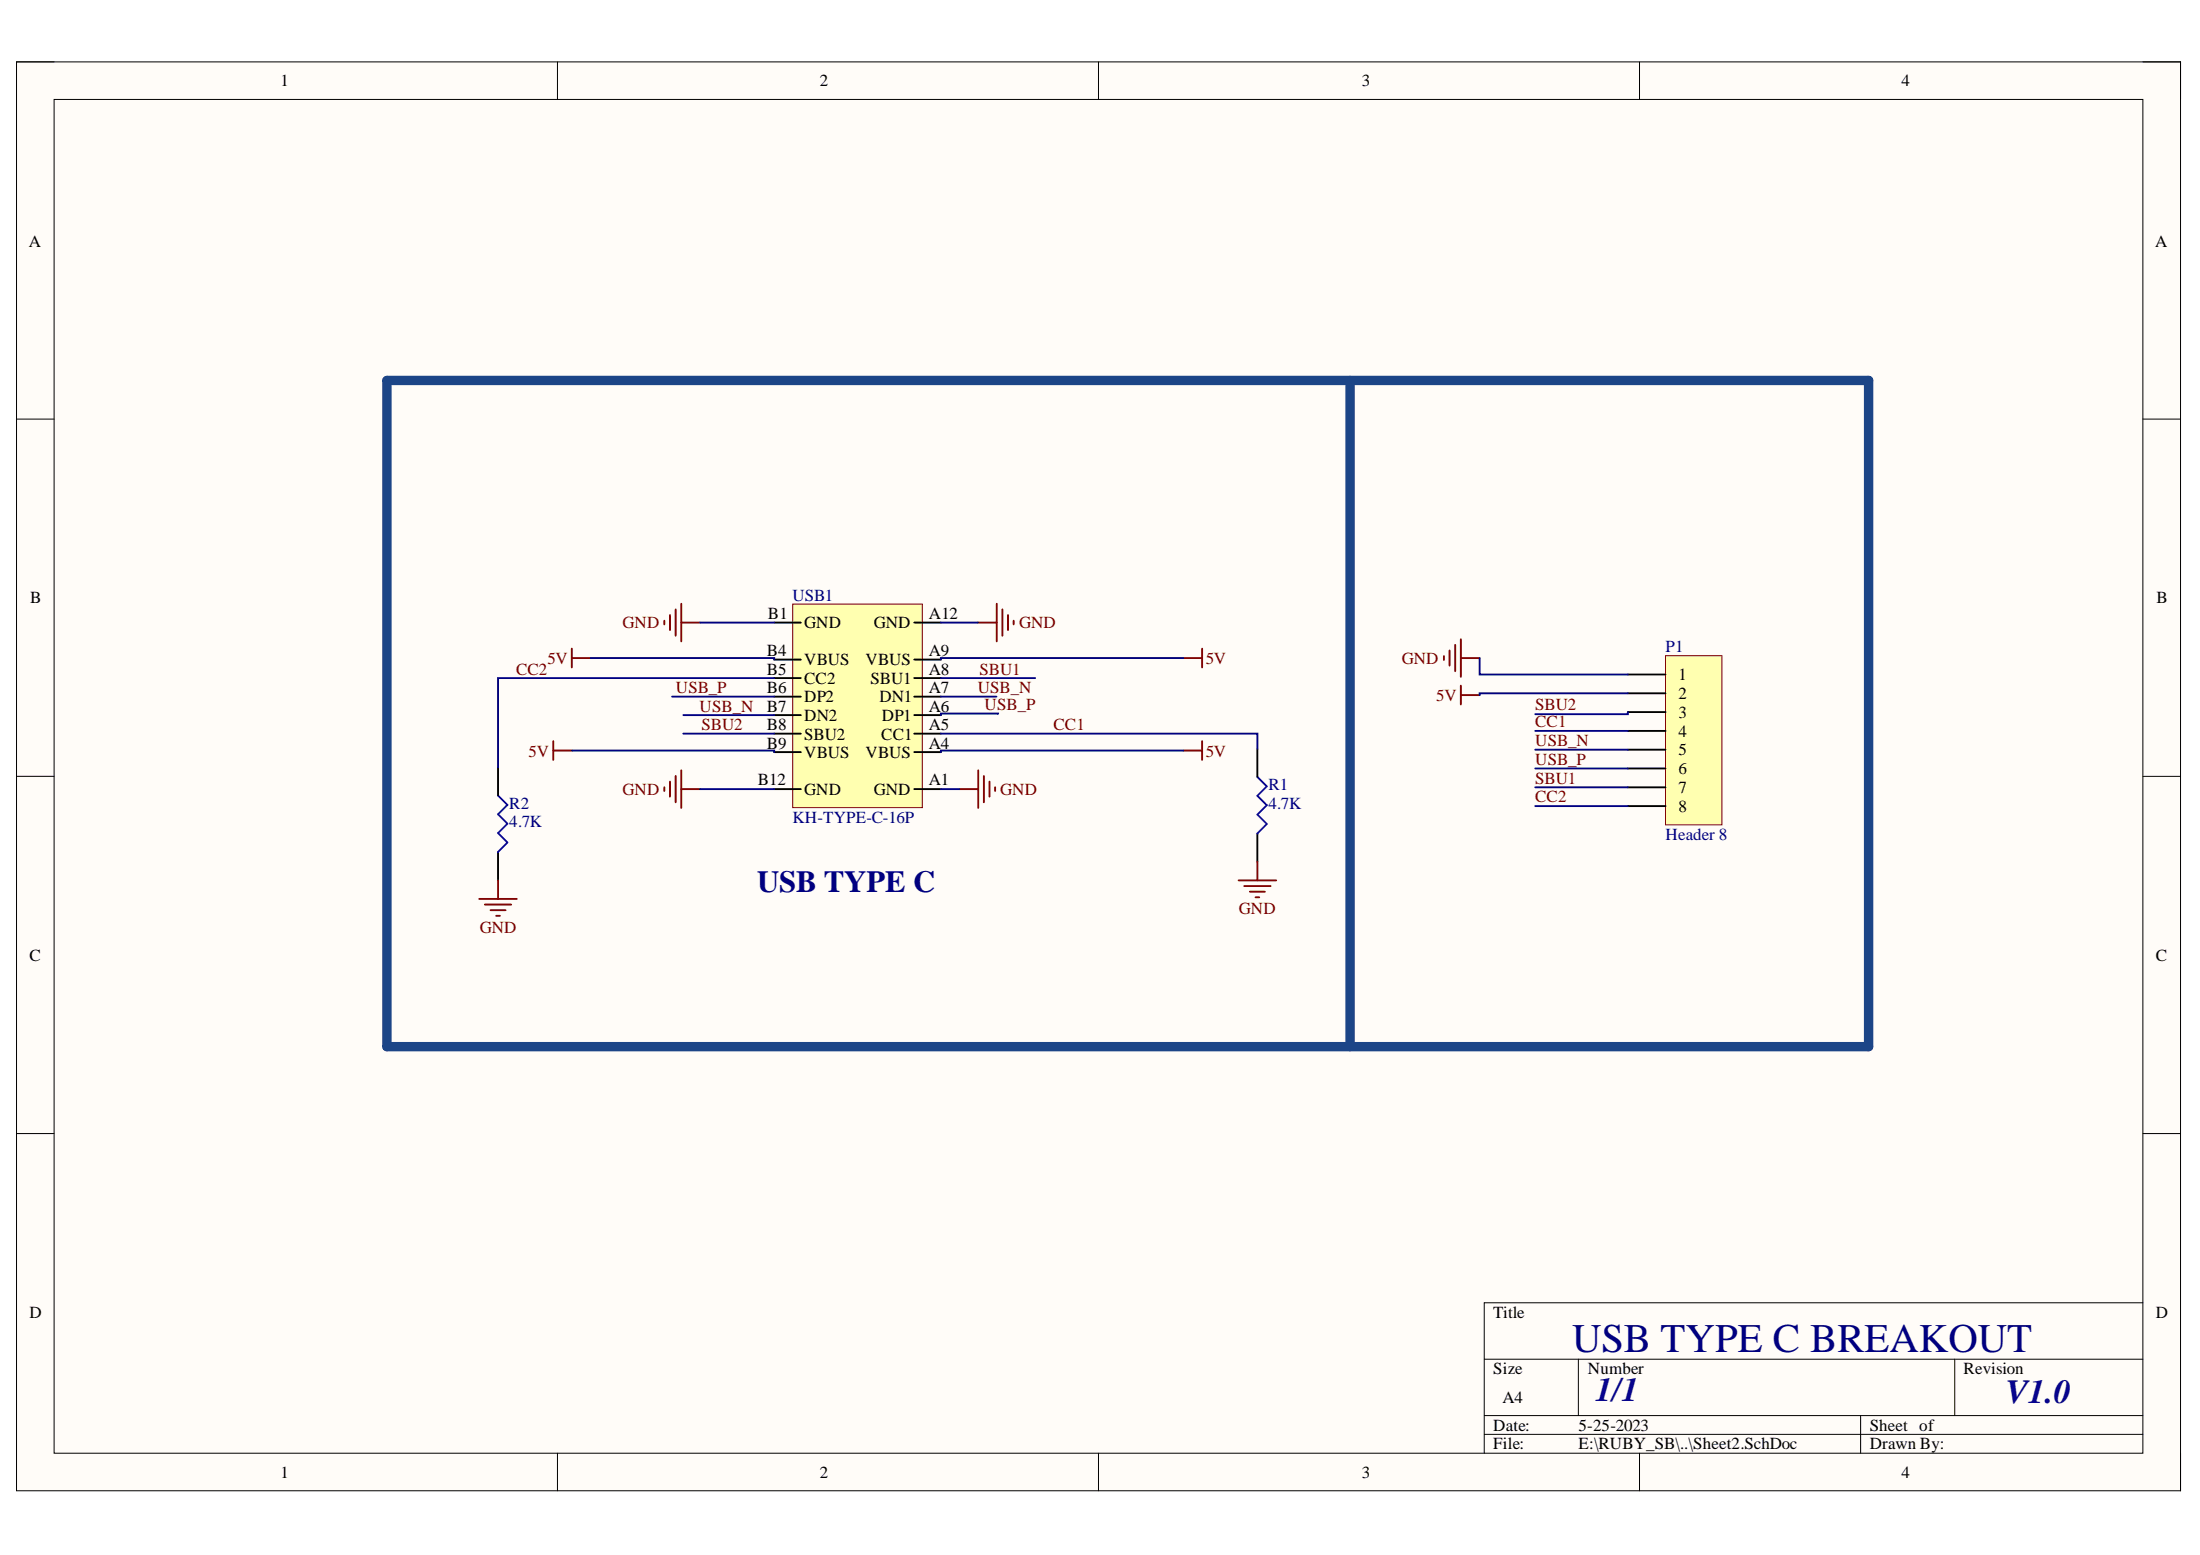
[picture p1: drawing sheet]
<svg xmlns="http://www.w3.org/2000/svg" width="297mm" height="210mm" viewBox="0 0 297 210" stroke-linecap="round" stroke-linejoin="round" font-family="sans-serif">
<path d="M2.2 8.4h292.2v192.8h-292.2z" fill-rule="evenodd" fill="#fffcf8"/>
<path d="M2.2 8.4h292.2v192.8h-292.2z" fill="none" stroke="#000" stroke-width=".14"/>
<path d="M7.3 13.4h282v182.8h-282z" fill-rule="evenodd" fill="#fffcf8"/>
<g fill="none" stroke="#000" stroke-width=".14">
<path d="M2.2 8.3h5.1M7.3 13.4h282v182.8h-282zM75.3 8.3v5.1M148.3 8.3v5.1M221.4 8.4v5M289.3 8.4h5.1v5M2.2 56.6h5.1M289.3 56.6h5.1M2.2 104.8h5.1M289.3 104.8h5.1M2.2 153h5.1M289.3 153h5.1"/>
<path d="M289.3 175.9h-88.9v20.3M75.3 196.2v5M148.3 196.2v5M200.4 183.5h88.9M200.4 191.1h88.9M200.4 193.6h88.9M213.1 183.5v7.6M221.4 196.2v5M251.2 191.1v5.1M263.9 183.5v7.6M294.4 196.2v5"/>
</g>
<g fill="none" stroke="#800000" stroke-width=".25">
<path d="M77.2 87.6v2.5M77.2 88.8h2.5M89.7 83.8v.5M90.5 83v2.1M91.2 82.3v3.5M92 84h2.5M92 81.5v5.1M132 84h2.6M134.6 81.5v5.1M135.3 82.3v3.5M136.1 83v2.1M136.9 83.8v.5"/>
<path d="M74.7 100v2.6M74.7 101.3h2.5M89.7 106.3v.5M90.5 105.5v2M91.2 104.7v3.6M92 106.5h2.5M92 104v5.1M129.5 106.5h2.6M132.1 104v5.1M132.8 104.7v3.6M133.6 105.5v2M134.4 106.3v.5"/>
</g>
<path d="M107 81.5h17.5v27.5h-17.5z" fill-rule="evenodd" fill="#ffffb0"/>
<path d="M107 81.5h17.5v27.5h-17.5z" fill="none" stroke="#800000" stroke-width=".14"/>
<g fill="none" stroke="#000" stroke-width=".25">
<path d="M104.5 84h3.6M104.5 89h3.6M104.5 91.5h3.6M104.5 94h3.6M104.5 96.5h3.6M104.5 99h3.6M123.4 84h3.6M123.4 89h3.6M123.4 91.5h3.6M123.4 94h3.6M123.4 96.5h3.6M123.4 99h3.6"/>
<path d="M67.2 103.6v3.8M67.2 115v3.8M104.5 101.5h3.6M104.5 106.5h3.6M123.4 101.5h3.6M123.4 106.5h3.6M169.8 101.1v3.8M169.8 112.5v3.8"/>
</g>
<g fill="none" stroke="#800000" stroke-width=".25">
<path d="M159.8 88.8h2.5M162.3 87.6v2.5M197.2 92.5v2.6M197.2 93.8h2.6M67.2 118.8v2.5M159.8 101.3h2.5M162.3 100v2.6M167.2 118.8h5.1M168 119.6h3.6M169.8 116.3v2.5M64.7 121.3h5.1M65.5 122.1h3.5"/>
<path d="M66.2 122.9h2.1M67 123.6h.5M168.8 120.4h2M169.5 121.1h.5"/>
</g>
<path d="M67.2 107.4l1.3 1.2-1.3 1.3 1.3 1.3-1.3 1.3 1.3 1.2-1.3 1.3M169.8 104.9l1.2 1.3-1.2 1.2 1.2 1.3-1.2 1.3 1.2 1.2-1.2 1.3" fill="none" stroke="#00f" stroke-width=".25"/>
<path d="M224.9 88.5h7.6v22.8h-7.6z" fill-rule="evenodd" fill="#ffffb0"/>
<path d="M224.9 88.5h7.6v22.8h-7.6z" fill="none" stroke="#800000" stroke-width=".14"/>
<path d="M219.8 91.1h5.1M219.8 93.6h5.1M219.8 96.1h5.1M219.8 98.7h5.1M219.8 101.2h5.1M219.8 103.7h5.1M219.8 106.3h5.1M219.8 108.8h5.1" fill="none" stroke="#000" stroke-width=".25"/>
<path d="M195 88.6v.5M195.7 87.8v2M196.5 87v3.6M197.2 86.3v5.1M197.2 88.8h2.6" fill="none" stroke="#800000" stroke-width=".25"/>
<g fill="none" stroke="#000080" stroke-width=".25">
<path d="M79.7 88.8h24.8v.2M90.7 94h13.8M92.3 99h12.2M92.3 96.5h12.2M94.5 84h10M104.5 91.5h-37.3v12.1M127 99h42.8v2.1M127 84h5M127 94h7.5M127 91.5h12.8M134.8 96.4l-7.8-.1v.2M159.8 88.8h-32.8v.2"/>
<path d="M199.8 88.8v2.3h20M207.3 98.7h12.5M219.8 96.1v.3h-12.5M219.8 93.6h-20v.2M77.2 101.3h27.3v.2M94.5 106.5h10M127 106.5h2.5M159.8 101.3h-32.8v.2M207.3 101.2h12.5M207.3 103.7h12.5M207.3 106.3h12.5M207.3 108.8h12.5"/>
</g>
<path d="M52.2 51.4h200.1v89.9h-200.1zM182.3 51.4v89.9" fill="none" stroke="#1c4587" stroke-width="1.3"/>
<text font-size="5.5" fill="#000080" x="212.3" y="182.6">USB TYPE C BREAKOUT</text>
<g font-size="4.6" fill="#0c0087">
<text x="215.4" y="189.2">1/1</text>
<text x="270.8" y="189.4">V1.0</text>
</g>
<text font-size="4.1" fill="#000080" x="102.2" y="120.4">USB TYPE C</text>
<g font-size="2.3">
<text x="37.9" y="11.7">1</text>
<text x="110.7" y="11.7">2</text>
<text x="183.9" y="11.7">3</text>
<text x="256.8" y="11.7">4</text>
<text x="3.9" y="33.3">A</text>
<text x="291" y="33.3">A</text>
<text x="4.1" y="81.4">B</text>
<text x="103.7" y="83.6">B1</text>
<text x="125.4" y="83.6">A12</text>
<text x="291.2" y="81.4">B</text>
<text x="103.5" y="88.5">B4</text>
<text x="108.6" y="84.8">GND</text>
<text x="108.6" y="89.8">VBUS</text>
<text x="116.9" y="89.8">VBUS</text>
<text x="118" y="84.8">GND</text>
<text x="125.4" y="88.5">A9</text>
<text x="103.5" y="91.1">B5</text>
<text x="103.5" y="93.5">B6</text>
<text x="108.6" y="92.3">CC2</text>
<text x="108.6" y="94.8">DP2</text>
<text x="117.6" y="92.3">SBU1</text>
<text x="118.7" y="94.8">DN1</text>
<text x="125.4" y="93.5">A7</text>
<text x="125.4" y="91.1">A8</text>
<text x="226.6" y="91.8">1</text>
<text x="226.6" y="94.4">2</text>
<text x="103.5" y="96.1">B7</text>
<text x="103.5" y="98.6">B8</text>
<text x="103.5" y="101">B9</text>
<text x="108.6" y="97.3">DN2</text>
<text x="108.6" y="99.9">SBU2</text>
<text x="119" y="99.9">CC1</text>
<text x="119.1" y="97.3">DP1</text>
<text x="125.4" y="101">A4</text>
<text x="125.4" y="98.6">A5</text>
<text x="125.4" y="96.1">A6</text>
<text x="226.6" y="96.9">3</text>
<text x="226.6" y="99.4">4</text>
<text x="226.6" y="102">5</text>
<text x="102.3" y="106">B12</text>
<text x="108.6" y="102.3">VBUS</text>
<text x="108.6" y="107.3">GND</text>
<text x="116.9" y="102.3">VBUS</text>
<text x="118" y="107.3">GND</text>
<text x="125.4" y="106">A1</text>
<text x="226.6" y="104.5">6</text>
<text x="226.6" y="107">7</text>
<text x="226.6" y="109.6">8</text>
<text x="4" y="129.7">C</text>
<text x="291.1" y="129.7">C</text>
<text x="4" y="177.9">D</text>
<text x="201.6" y="177.9">Title</text>
<text x="291.1" y="177.9">D</text>
<text x="201.6" y="185.5">Size</text>
<text x="214.4" y="185.5">Number</text>
<text x="265.1" y="185.5">Revision</text>
<text x="202.9" y="189.3">A4</text>
<text x="201.6" y="193.1">Date:</text>
<text x="201.6" y="195.7">File:</text>
<text x="213.1" y="193.1">5-25-2023</text>
<text x="213.1" y="195.7">E:\RUBY_SB\..\Sheet2.SchDoc</text>
<text x="252.4" y="193.1">Sheet of</text>
<text x="252.4" y="195.7">Drawn By:</text>
<text x="37.9" y="199.5">1</text>
<text x="110.7" y="199.5">2</text>
<text x="183.9" y="199.5">3</text>
<text x="256.8" y="199.5">4</text>
</g>
<g font-size="2.3" fill="#000080">
<text x="107" y="81.1">USB1</text>
<text x="224.9" y="88">P1</text>
<text x="171.3" y="106.7">R1</text>
<text x="68.8" y="109.1">R2</text>
<text x="68.8" y="111.7">4.7K</text>
<text x="107" y="111.1">KH-TYPE-C-16P</text>
<text x="171.3" y="109.2">4.7K</text>
<text x="224.9" y="113.4">Header 8</text>
</g>
<g font-size="2.3" fill="#800000">
<text x="73.9" y="89.6">5V</text>
<text x="84.1" y="84.8">GND</text>
<text x="137.6" y="84.8">GND</text>
<text x="162.8" y="89.6">5V</text>
<text x="189.3" y="89.6">GND</text>
<text x="69.7" y="91.1">CC2</text>
<text x="91.3" y="93.5">USB_P</text>
<text x="132" y="93.5">USB_N</text>
<text x="132.3" y="91.1">SBU1</text>
<text x="132.9" y="95.8">USB_P</text>
<text x="193.9" y="94.6">5V</text>
<text x="207.3" y="95.9">SBU2</text>
<text x="94.5" y="96.1">USB_N</text>
<text x="94.7" y="98.6">SBU2</text>
<text x="142.2" y="98.6">CC1</text>
<text x="207.3" y="98.2">CC1</text>
<text x="207.3" y="100.7">USB_N</text>
<text x="71.4" y="102.1">5V</text>
<text x="84.1" y="107.3">GND</text>
<text x="135.1" y="107.3">GND</text>
<text x="162.8" y="102.1">5V</text>
<text x="207.3" y="103.2">USB_P</text>
<text x="207.3" y="105.8">SBU1</text>
<text x="207.3" y="108.3">CC2</text>
<text x="64.8" y="126">GND</text>
<text x="167.3" y="123.4">GND</text>
</g>
</svg>
